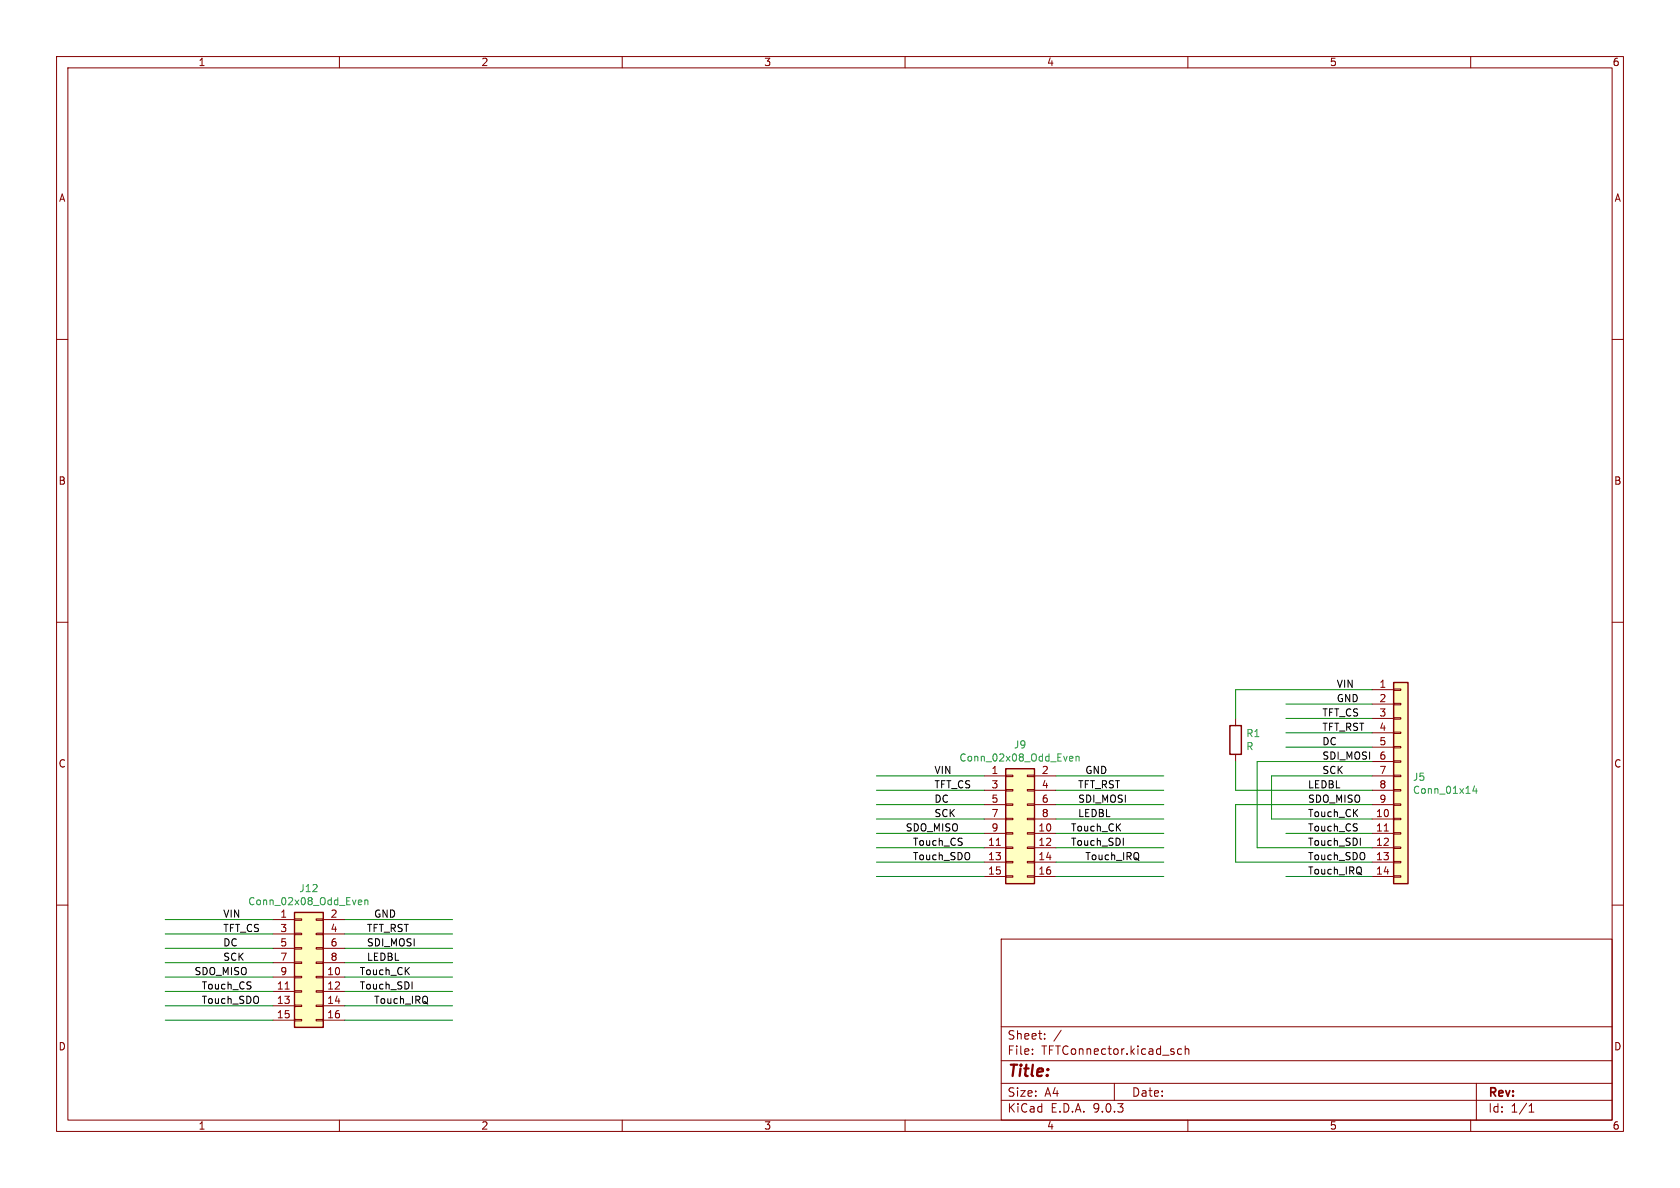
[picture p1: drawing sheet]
(kicad_sch (version 20211123) (generator eeschema)

 (paper "A4")

 (lib_symbols
  (symbol "Connector_Generic:Conn_01x14" (pin_names (offset 1.016) hide) (in_bom yes) (on_board yes)
   (property "Reference" "J" (id 0) (at 0 17.78 0) (effects (font (size 1.27 1.27))))
   (property "Value" "Conn_01x14" (id 1) (at 0 -20.32 0) (effects (font (size 1.27 1.27))))
   (property "Footprint" "" (id 2) (at 0 0 0) (effects (font (size 1.27 1.27)) hide))
   (property "Datasheet" "~" (id 3) (at 0 0 0) (effects (font (size 1.27 1.27)) hide))
   (symbol "Conn_01x14_1_1"
    (rectangle (start -1.27 -17.653) (end 0 -17.907) (stroke (width 0.1524) (type default) (color 0 0 0 0)) (fill (type none)))
    (rectangle (start -1.27 -15.113) (end 0 -15.367) (stroke (width 0.1524) (type default) (color 0 0 0 0)) (fill (type none)))
    (rectangle (start -1.27 -12.573) (end 0 -12.827) (stroke (width 0.1524) (type default) (color 0 0 0 0)) (fill (type none)))
    (rectangle (start -1.27 -10.033) (end 0 -10.287) (stroke (width 0.1524) (type default) (color 0 0 0 0)) (fill (type none)))
    (rectangle (start -1.27 -7.493) (end 0 -7.747) (stroke (width 0.1524) (type default) (color 0 0 0 0)) (fill (type none)))
    (rectangle (start -1.27 -4.953) (end 0 -5.207) (stroke (width 0.1524) (type default) (color 0 0 0 0)) (fill (type none)))
    (rectangle (start -1.27 -2.413) (end 0 -2.667) (stroke (width 0.1524) (type default) (color 0 0 0 0)) (fill (type none)))
    (rectangle (start -1.27 0.127) (end 0 -0.127) (stroke (width 0.1524) (type default) (color 0 0 0 0)) (fill (type none)))
    (rectangle (start -1.27 2.667) (end 0 2.413) (stroke (width 0.1524) (type default) (color 0 0 0 0)) (fill (type none)))
    (rectangle (start -1.27 5.207) (end 0 4.953) (stroke (width 0.1524) (type default) (color 0 0 0 0)) (fill (type none)))
    (rectangle (start -1.27 7.747) (end 0 7.493) (stroke (width 0.1524) (type default) (color 0 0 0 0)) (fill (type none)))
    (rectangle (start -1.27 10.287) (end 0 10.033) (stroke (width 0.1524) (type default) (color 0 0 0 0)) (fill (type none)))
    (rectangle (start -1.27 12.827) (end 0 12.573) (stroke (width 0.1524) (type default) (color 0 0 0 0)) (fill (type none)))
    (rectangle (start -1.27 15.367) (end 0 15.113) (stroke (width 0.1524) (type default) (color 0 0 0 0)) (fill (type none)))
    (rectangle (start -1.27 16.51) (end 1.27 -19.05) (stroke (width 0.254) (type default) (color 0 0 0 0)) (fill (type background)))
    (pin passive line (at -5.08 15.24 0) (length 3.81) (name "Pin_1" (effects (font (size 1.27 1.27)))) (number "1" (effects (font (size 1.27 1.27)))))
    (pin passive line (at -5.08 -7.62 0) (length 3.81) (name "Pin_10" (effects (font (size 1.27 1.27)))) (number "10" (effects (font (size 1.27 1.27)))))
    (pin passive line (at -5.08 -10.16 0) (length 3.81) (name "Pin_11" (effects (font (size 1.27 1.27)))) (number "11" (effects (font (size 1.27 1.27)))))
    (pin passive line (at -5.08 -12.7 0) (length 3.81) (name "Pin_12" (effects (font (size 1.27 1.27)))) (number "12" (effects (font (size 1.27 1.27)))))
    (pin passive line (at -5.08 -15.24 0) (length 3.81) (name "Pin_13" (effects (font (size 1.27 1.27)))) (number "13" (effects (font (size 1.27 1.27)))))
    (pin passive line (at -5.08 -17.78 0) (length 3.81) (name "Pin_14" (effects (font (size 1.27 1.27)))) (number "14" (effects (font (size 1.27 1.27)))))
    (pin passive line (at -5.08 12.7 0) (length 3.81) (name "Pin_2" (effects (font (size 1.27 1.27)))) (number "2" (effects (font (size 1.27 1.27)))))
    (pin passive line (at -5.08 10.16 0) (length 3.81) (name "Pin_3" (effects (font (size 1.27 1.27)))) (number "3" (effects (font (size 1.27 1.27)))))
    (pin passive line (at -5.08 7.62 0) (length 3.81) (name "Pin_4" (effects (font (size 1.27 1.27)))) (number "4" (effects (font (size 1.27 1.27)))))
    (pin passive line (at -5.08 5.08 0) (length 3.81) (name "Pin_5" (effects (font (size 1.27 1.27)))) (number "5" (effects (font (size 1.27 1.27)))))
    (pin passive line (at -5.08 2.54 0) (length 3.81) (name "Pin_6" (effects (font (size 1.27 1.27)))) (number "6" (effects (font (size 1.27 1.27)))))
    (pin passive line (at -5.08 0 0) (length 3.81) (name "Pin_7" (effects (font (size 1.27 1.27)))) (number "7" (effects (font (size 1.27 1.27)))))
    (pin passive line (at -5.08 -2.54 0) (length 3.81) (name "Pin_8" (effects (font (size 1.27 1.27)))) (number "8" (effects (font (size 1.27 1.27)))))
    (pin passive line (at -5.08 -5.08 0) (length 3.81) (name "Pin_9" (effects (font (size 1.27 1.27)))) (number "9" (effects (font (size 1.27 1.27)))))))
  (symbol "Connector_Generic:Conn_02x08_Odd_Even" (pin_names (offset 1.016) hide) (in_bom yes) (on_board yes)
   (property "Reference" "J" (id 0) (at 1.27 10.16 0) (effects (font (size 1.27 1.27))))
   (property "Value" "Conn_02x08_Odd_Even" (id 1) (at 1.27 -12.7 0) (effects (font (size 1.27 1.27))))
   (property "Footprint" "" (id 2) (at 0 0 0) (effects (font (size 1.27 1.27)) hide))
   (property "Datasheet" "~" (id 3) (at 0 0 0) (effects (font (size 1.27 1.27)) hide))
   (symbol "Conn_02x08_Odd_Even_1_1"
    (rectangle (start -1.27 -10.033) (end 0 -10.287) (stroke (width 0.1524) (type default) (color 0 0 0 0)) (fill (type none)))
    (rectangle (start -1.27 -7.493) (end 0 -7.747) (stroke (width 0.1524) (type default) (color 0 0 0 0)) (fill (type none)))
    (rectangle (start -1.27 -4.953) (end 0 -5.207) (stroke (width 0.1524) (type default) (color 0 0 0 0)) (fill (type none)))
    (rectangle (start -1.27 -2.413) (end 0 -2.667) (stroke (width 0.1524) (type default) (color 0 0 0 0)) (fill (type none)))
    (rectangle (start -1.27 0.127) (end 0 -0.127) (stroke (width 0.1524) (type default) (color 0 0 0 0)) (fill (type none)))
    (rectangle (start -1.27 2.667) (end 0 2.413) (stroke (width 0.1524) (type default) (color 0 0 0 0)) (fill (type none)))
    (rectangle (start -1.27 5.207) (end 0 4.953) (stroke (width 0.1524) (type default) (color 0 0 0 0)) (fill (type none)))
    (rectangle (start -1.27 7.747) (end 0 7.493) (stroke (width 0.1524) (type default) (color 0 0 0 0)) (fill (type none)))
    (rectangle (start -1.27 8.89) (end 3.81 -11.43) (stroke (width 0.254) (type default) (color 0 0 0 0)) (fill (type background)))
    (rectangle (start 3.81 -10.033) (end 2.54 -10.287) (stroke (width 0.1524) (type default) (color 0 0 0 0)) (fill (type none)))
    (rectangle (start 3.81 -7.493) (end 2.54 -7.747) (stroke (width 0.1524) (type default) (color 0 0 0 0)) (fill (type none)))
    (rectangle (start 3.81 -4.953) (end 2.54 -5.207) (stroke (width 0.1524) (type default) (color 0 0 0 0)) (fill (type none)))
    (rectangle (start 3.81 -2.413) (end 2.54 -2.667) (stroke (width 0.1524) (type default) (color 0 0 0 0)) (fill (type none)))
    (rectangle (start 3.81 0.127) (end 2.54 -0.127) (stroke (width 0.1524) (type default) (color 0 0 0 0)) (fill (type none)))
    (rectangle (start 3.81 2.667) (end 2.54 2.413) (stroke (width 0.1524) (type default) (color 0 0 0 0)) (fill (type none)))
    (rectangle (start 3.81 5.207) (end 2.54 4.953) (stroke (width 0.1524) (type default) (color 0 0 0 0)) (fill (type none)))
    (rectangle (start 3.81 7.747) (end 2.54 7.493) (stroke (width 0.1524) (type default) (color 0 0 0 0)) (fill (type none)))
    (pin passive line (at -5.08 7.62 0) (length 3.81) (name "Pin_1" (effects (font (size 1.27 1.27)))) (number "1" (effects (font (size 1.27 1.27)))))
    (pin passive line (at 7.62 -2.54 180) (length 3.81) (name "Pin_10" (effects (font (size 1.27 1.27)))) (number "10" (effects (font (size 1.27 1.27)))))
    (pin passive line (at -5.08 -5.08 0) (length 3.81) (name "Pin_11" (effects (font (size 1.27 1.27)))) (number "11" (effects (font (size 1.27 1.27)))))
    (pin passive line (at 7.62 -5.08 180) (length 3.81) (name "Pin_12" (effects (font (size 1.27 1.27)))) (number "12" (effects (font (size 1.27 1.27)))))
    (pin passive line (at -5.08 -7.62 0) (length 3.81) (name "Pin_13" (effects (font (size 1.27 1.27)))) (number "13" (effects (font (size 1.27 1.27)))))
    (pin passive line (at 7.62 -7.62 180) (length 3.81) (name "Pin_14" (effects (font (size 1.27 1.27)))) (number "14" (effects (font (size 1.27 1.27)))))
    (pin passive line (at -5.08 -10.16 0) (length 3.81) (name "Pin_15" (effects (font (size 1.27 1.27)))) (number "15" (effects (font (size 1.27 1.27)))))
    (pin passive line (at 7.62 -10.16 180) (length 3.81) (name "Pin_16" (effects (font (size 1.27 1.27)))) (number "16" (effects (font (size 1.27 1.27)))))
    (pin passive line (at 7.62 7.62 180) (length 3.81) (name "Pin_2" (effects (font (size 1.27 1.27)))) (number "2" (effects (font (size 1.27 1.27)))))
    (pin passive line (at -5.08 5.08 0) (length 3.81) (name "Pin_3" (effects (font (size 1.27 1.27)))) (number "3" (effects (font (size 1.27 1.27)))))
    (pin passive line (at 7.62 5.08 180) (length 3.81) (name "Pin_4" (effects (font (size 1.27 1.27)))) (number "4" (effects (font (size 1.27 1.27)))))
    (pin passive line (at -5.08 2.54 0) (length 3.81) (name "Pin_5" (effects (font (size 1.27 1.27)))) (number "5" (effects (font (size 1.27 1.27)))))
    (pin passive line (at 7.62 2.54 180) (length 3.81) (name "Pin_6" (effects (font (size 1.27 1.27)))) (number "6" (effects (font (size 1.27 1.27)))))
    (pin passive line (at -5.08 0 0) (length 3.81) (name "Pin_7" (effects (font (size 1.27 1.27)))) (number "7" (effects (font (size 1.27 1.27)))))
    (pin passive line (at 7.62 0 180) (length 3.81) (name "Pin_8" (effects (font (size 1.27 1.27)))) (number "8" (effects (font (size 1.27 1.27)))))
    (pin passive line (at -5.08 -2.54 0) (length 3.81) (name "Pin_9" (effects (font (size 1.27 1.27)))) (number "9" (effects (font (size 1.27 1.27)))))))
  (symbol "Device:R" (pin_numbers hide) (pin_names (offset 0)) (in_bom yes) (on_board yes)
   (property "Reference" "R" (id 0) (at 2.032 0 90) (effects (font (size 1.27 1.27))))
   (property "Value" "R" (id 1) (at 0 0 90) (effects (font (size 1.27 1.27))))
   (property "Footprint" "" (id 2) (at -1.778 0 90) (effects (font (size 1.27 1.27)) hide))
   (property "Datasheet" "~" (id 3) (at 0 0 0) (effects (font (size 1.27 1.27)) hide))
   (symbol "R_0_1"
    (rectangle (start -1.016 -2.54) (end 1.016 2.54) (stroke (width 0.254) (type default) (color 0 0 0 0)) (fill (type none))))
   (symbol "R_1_1"
    (pin passive line (at 0 3.81 270) (length 1.27) (name "~" (effects (font (size 1.27 1.27)))) (number "1" (effects (font (size 1.27 1.27)))))
    (pin passive line (at 0 -3.81 90) (length 1.27) (name "~" (effects (font (size 1.27 1.27)))) (number "2" (effects (font (size 1.27 1.27))))))))


 (wire (pts (xy 242.57 154.94) (xy 227.33 154.94)) (stroke (width 0) (type default) (color 0 0 0 0)))
 (wire (pts (xy 173.99 154.94) (xy 154.94 154.94)) (stroke (width 0) (type default) (color 0 0 0 0)))
 (wire (pts (xy 48.26 177.8) (xy 29.21 177.8)) (stroke (width 0) (type default) (color 0 0 0 0)))
 (wire (pts (xy 173.99 149.86) (xy 154.94 149.86)) (stroke (width 0) (type default) (color 0 0 0 0)))
 (wire (pts (xy 218.44 134.62) (xy 218.44 139.7)) (stroke (width 0) (type default) (color 0 0 0 0)))
 (wire (pts (xy 205.74 147.32) (xy 186.69 147.32)) (stroke (width 0) (type default) (color 0 0 0 0)))
 (wire (pts (xy 218.44 142.24) (xy 242.57 142.24)) (stroke (width 0) (type default) (color 0 0 0 0)))
 (wire (pts (xy 242.57 147.32) (xy 227.33 147.32)) (stroke (width 0) (type default) (color 0 0 0 0)))
 (wire (pts (xy 48.26 165.1) (xy 29.21 165.1)) (stroke (width 0) (type default) (color 0 0 0 0)))
 (wire (pts (xy 80.01 177.8) (xy 60.96 177.8)) (stroke (width 0) (type default) (color 0 0 0 0)))
 (wire (pts (xy 173.99 147.32) (xy 154.94 147.32)) (stroke (width 0) (type default) (color 0 0 0 0)))
 (wire (pts (xy 205.74 139.7) (xy 186.69 139.7)) (stroke (width 0) (type default) (color 0 0 0 0)))
 (wire (pts (xy 224.79 137.16) (xy 242.57 137.16)) (stroke (width 0) (type default) (color 0 0 0 0)))
 (wire (pts (xy 80.01 167.64) (xy 60.96 167.64)) (stroke (width 0) (type default) (color 0 0 0 0)))
 (wire (pts (xy 224.79 144.78) (xy 242.57 144.78)) (stroke (width 0) (type default) (color 0 0 0 0)))
 (wire (pts (xy 242.57 124.46) (xy 227.33 124.46)) (stroke (width 0) (type default) (color 0 0 0 0)))
 (wire (pts (xy 80.01 162.56) (xy 60.96 162.56)) (stroke (width 0) (type default) (color 0 0 0 0)))
 (wire (pts (xy 205.74 137.16) (xy 186.69 137.16)) (stroke (width 0) (type default) (color 0 0 0 0)))
 (wire (pts (xy 218.44 121.92) (xy 218.44 127)) (stroke (width 0) (type default) (color 0 0 0 0)))
 (wire (pts (xy 218.44 121.92) (xy 242.57 121.92)) (stroke (width 0) (type default) (color 0 0 0 0)))
 (wire (pts (xy 173.99 142.24) (xy 154.94 142.24)) (stroke (width 0) (type default) (color 0 0 0 0)))
 (wire (pts (xy 80.01 165.1) (xy 60.96 165.1)) (stroke (width 0) (type default) (color 0 0 0 0)))
 (wire (pts (xy 205.74 144.78) (xy 186.69 144.78)) (stroke (width 0) (type default) (color 0 0 0 0)))
 (wire (pts (xy 205.74 154.94) (xy 186.69 154.94)) (stroke (width 0) (type default) (color 0 0 0 0)))
 (wire (pts (xy 80.01 175.26) (xy 60.96 175.26)) (stroke (width 0) (type default) (color 0 0 0 0)))
 (wire (pts (xy 48.26 180.34) (xy 29.21 180.34)) (stroke (width 0) (type default) (color 0 0 0 0)))
 (wire (pts (xy 242.57 127) (xy 227.33 127)) (stroke (width 0) (type default) (color 0 0 0 0)))
 (wire (pts (xy 48.26 167.64) (xy 29.21 167.64)) (stroke (width 0) (type default) (color 0 0 0 0)))
 (wire (pts (xy 205.74 142.24) (xy 186.69 142.24)) (stroke (width 0) (type default) (color 0 0 0 0)))
 (wire (pts (xy 173.99 152.4) (xy 154.94 152.4)) (stroke (width 0) (type default) (color 0 0 0 0)))
 (wire (pts (xy 224.79 137.16) (xy 224.79 144.78)) (stroke (width 0) (type default) (color 0 0 0 0)))
 (wire (pts (xy 227.33 129.54) (xy 242.57 129.54)) (stroke (width 0) (type default) (color 0 0 0 0)))
 (wire (pts (xy 218.44 139.7) (xy 242.57 139.7)) (stroke (width 0) (type default) (color 0 0 0 0)))
 (wire (pts (xy 222.25 149.86) (xy 242.57 149.86)) (stroke (width 0) (type default) (color 0 0 0 0)))
 (wire (pts (xy 222.25 134.62) (xy 242.57 134.62)) (stroke (width 0) (type default) (color 0 0 0 0)))
 (wire (pts (xy 80.01 180.34) (xy 60.96 180.34)) (stroke (width 0) (type default) (color 0 0 0 0)))
 (wire (pts (xy 173.99 139.7) (xy 154.94 139.7)) (stroke (width 0) (type default) (color 0 0 0 0)))
 (wire (pts (xy 218.44 152.4) (xy 218.44 142.24)) (stroke (width 0) (type default) (color 0 0 0 0)))
 (wire (pts (xy 48.26 170.18) (xy 29.21 170.18)) (stroke (width 0) (type default) (color 0 0 0 0)))
 (wire (pts (xy 173.99 144.78) (xy 154.94 144.78)) (stroke (width 0) (type default) (color 0 0 0 0)))
 (wire (pts (xy 80.01 170.18) (xy 60.96 170.18)) (stroke (width 0) (type default) (color 0 0 0 0)))
 (wire (pts (xy 222.25 134.62) (xy 222.25 149.86)) (stroke (width 0) (type default) (color 0 0 0 0)))
 (wire (pts (xy 80.01 172.72) (xy 60.96 172.72)) (stroke (width 0) (type default) (color 0 0 0 0)))
 (wire (pts (xy 205.74 149.86) (xy 186.69 149.86)) (stroke (width 0) (type default) (color 0 0 0 0)))
 (wire (pts (xy 205.74 152.4) (xy 186.69 152.4)) (stroke (width 0) (type default) (color 0 0 0 0)))
 (wire (pts (xy 218.44 152.4) (xy 242.57 152.4)) (stroke (width 0) (type default) (color 0 0 0 0)))
 (wire (pts (xy 173.99 137.16) (xy 154.94 137.16)) (stroke (width 0) (type default) (color 0 0 0 0)))
 (wire (pts (xy 48.26 175.26) (xy 29.21 175.26)) (stroke (width 0) (type default) (color 0 0 0 0)))
 (wire (pts (xy 48.26 172.72) (xy 29.21 172.72)) (stroke (width 0) (type default) (color 0 0 0 0)))
 (wire (pts (xy 227.33 132.08) (xy 242.57 132.08)) (stroke (width 0) (type default) (color 0 0 0 0)))
 (wire (pts (xy 48.26 162.56) (xy 29.21 162.56)) (stroke (width 0) (type default) (color 0 0 0 0)))

 (label "Touch_CS" (at 161.29 149.86 0) (effects (font (size 1.27 1.27)) (justify left bottom)))
 (label "SDO_MISO" (at 231.14 142.24 0) (effects (font (size 1.27 1.27)) (justify left bottom)))
 (label "SDI_MOSI" (at 64.77 167.64 0) (effects (font (size 1.27 1.27)) (justify left bottom)))
 (label "GND" (at 236.22 124.46 0) (effects (font (size 1.27 1.27)) (justify left bottom)))
 (label "Touch_SDO" (at 161.29 152.4 0) (effects (font (size 1.27 1.27)) (justify left bottom)))
 (label "TFT_CS" (at 233.68 127 0) (effects (font (size 1.27 1.27)) (justify left bottom)))
 (label "Touch_CK" (at 231.14 144.78 0) (effects (font (size 1.27 1.27)) (justify left bottom)))
 (label "TFT_RST" (at 64.77 165.1 0) (effects (font (size 1.27 1.27)) (justify left bottom)))
 (label "TFT_CS" (at 39.37 165.1 0) (effects (font (size 1.27 1.27)) (justify left bottom)))
 (label "TFT_CS" (at 165.1 139.7 0) (effects (font (size 1.27 1.27)) (justify left bottom)))
 (label "SDO_MISO" (at 160.02 147.32 0) (effects (font (size 1.27 1.27)) (justify left bottom)))
 (label "SCK" (at 39.37 170.18 0) (effects (font (size 1.27 1.27)) (justify left bottom)))
 (label "DC" (at 233.68 132.08 0) (effects (font (size 1.27 1.27)) (justify left bottom)))
 (label "LEDBL" (at 190.5 144.78 0) (effects (font (size 1.27 1.27)) (justify left bottom)))
 (label "Touch_SDO" (at 35.56 177.8 0) (effects (font (size 1.27 1.27)) (justify left bottom)))
 (label "TFT_RST" (at 233.68 129.54 0) (effects (font (size 1.27 1.27)) (justify left bottom)))
 (label "TFT_RST" (at 190.5 139.7 0) (effects (font (size 1.27 1.27)) (justify left bottom)))
 (label "SDI_MOSI" (at 233.68 134.62 0) (effects (font (size 1.27 1.27)) (justify left bottom)))
 (label "Touch_SDI" (at 231.14 149.86 0) (effects (font (size 1.27 1.27)) (justify left bottom)))
 (label "Touch_IRQ" (at 66.04 177.8 0) (effects (font (size 1.27 1.27)) (justify left bottom)))
 (label "Touch_CS" (at 231.14 147.32 0) (effects (font (size 1.27 1.27)) (justify left bottom)))
 (label "SCK" (at 165.1 144.78 0) (effects (font (size 1.27 1.27)) (justify left bottom)))
 (label "SDO_MISO" (at 34.29 172.72 0) (effects (font (size 1.27 1.27)) (justify left bottom)))
 (label "VIN" (at 236.22 121.92 0) (effects (font (size 1.27 1.27)) (justify left bottom)))
 (label "Touch_CK" (at 63.5 172.72 0) (effects (font (size 1.27 1.27)) (justify left bottom)))
 (label "DC" (at 165.1 142.24 0) (effects (font (size 1.27 1.27)) (justify left bottom)))
 (label "Touch_CS" (at 35.56 175.26 0) (effects (font (size 1.27 1.27)) (justify left bottom)))
 (label "DC" (at 39.37 167.64 0) (effects (font (size 1.27 1.27)) (justify left bottom)))
 (label "Touch_IRQ" (at 231.14 154.94 0) (effects (font (size 1.27 1.27)) (justify left bottom)))
 (label "VIN" (at 165.1 137.16 0) (effects (font (size 1.27 1.27)) (justify left bottom)))
 (label "GND" (at 191.77 137.16 0) (effects (font (size 1.27 1.27)) (justify left bottom)))
 (label "VIN" (at 39.37 162.56 0) (effects (font (size 1.27 1.27)) (justify left bottom)))
 (label "SCK" (at 233.68 137.16 0) (effects (font (size 1.27 1.27)) (justify left bottom)))
 (label "LEDBL" (at 64.77 170.18 0) (effects (font (size 1.27 1.27)) (justify left bottom)))
 (label "SDI_MOSI" (at 190.5 142.24 0) (effects (font (size 1.27 1.27)) (justify left bottom)))
 (label "Touch_SDI" (at 63.5 175.26 0) (effects (font (size 1.27 1.27)) (justify left bottom)))
 (label "GND" (at 66.04 162.56 0) (effects (font (size 1.27 1.27)) (justify left bottom)))
 (label "Touch_IRQ" (at 191.77 152.4 0) (effects (font (size 1.27 1.27)) (justify left bottom)))
 (label "Touch_CK" (at 189.23 147.32 0) (effects (font (size 1.27 1.27)) (justify left bottom)))
 (label "Touch_SDO" (at 231.14 152.4 0) (effects (font (size 1.27 1.27)) (justify left bottom)))
 (label "LEDBL" (at 231.14 139.7 0) (effects (font (size 1.27 1.27)) (justify left bottom)))
 (label "Touch_SDI" (at 189.23 149.86 0) (effects (font (size 1.27 1.27)) (justify left bottom)))

 (symbol (lib_id "Connector_Generic:Conn_01x14") (at 247.65 137.16 0) (unit 1) (in_bom yes) (on_board yes)
  (property "Reference" "" (id 0) (at 249.682 137.3632 0) (effects (font (size 1.27 1.27)) (justify left)))
  (property "Value" "Conn_01x14" (id 1) (at 249.682 139.6746 0) (effects (font (size 1.27 1.27)) (justify left)))
  (property "Footprint" "CLRLibrary:PJRCTFT" (id 2) (at 247.65 137.16 0) (effects (font (size 1.27 1.27)) hide))
  (property "Datasheet" "~" (id 3) (at 247.65 137.16 0) (effects (font (size 1.27 1.27)) hide)) (pin "1") (pin "10") (pin "11") (pin "12") (pin "13") (pin "14") (pin "2") (pin "3") (pin "4") (pin "5") (pin "6") (pin "7") (pin "8") (pin "9"))

 (symbol (lib_id "Device:R") (at 218.44 130.81 180) (unit 1) (in_bom yes) (on_board yes)
  (property "Reference" "" (id 0) (at 220.218 129.6416 0) (effects (font (size 1.27 1.27)) (justify right)))
  (property "Value" "R" (id 1) (at 220.218 131.953 0) (effects (font (size 1.27 1.27)) (justify right)))
  (property "Footprint" "Resistor_SMD:R_0805_2012Metric_Pad1.20x1.40mm_HandSolder" (id 2) (at 220.218 130.81 90) (effects (font (size 1.27 1.27)) hide))
  (property "Datasheet" "~" (id 3) (at 218.44 130.81 0) (effects (font (size 1.27 1.27)) hide)) (pin "1") (pin "2"))

 (symbol (lib_id "Connector_Generic:Conn_02x08_Odd_Even") (at 179.07 144.78 0) (unit 1) (in_bom yes) (on_board yes)
  (property "Reference" "" (id 0) (at 180.34 131.6482 0))
  (property "Value" "Conn_02x08_Odd_Even" (id 1) (at 180.34 133.9596 0))
  (property "Footprint" "Connector_PinHeader_2.54mm:PinHeader_2x08_P2.54mm_Vertical" (id 2) (at 179.07 144.78 0) (effects (font (size 1.27 1.27)) hide))
  (property "Datasheet" "~" (id 3) (at 179.07 144.78 0) (effects (font (size 1.27 1.27)) hide)) (pin "1") (pin "10") (pin "11") (pin "12") (pin "13") (pin "14") (pin "15") (pin "16") (pin "2") (pin "3") (pin "4") (pin "5") (pin "6") (pin "7") (pin "8") (pin "9"))

 (symbol (lib_id "Connector_Generic:Conn_02x08_Odd_Even") (at 53.34 170.18 0) (unit 1) (in_bom yes) (on_board yes)
  (property "Reference" "" (id 0) (at 54.61 157.0482 0))
  (property "Value" "Conn_02x08_Odd_Even" (id 1) (at 54.61 159.3596 0))
  (property "Footprint" "Connector_PinHeader_2.54mm:PinHeader_2x08_P2.54mm_Vertical" (id 2) (at 53.34 170.18 0) (effects (font (size 1.27 1.27)) hide))
  (property "Datasheet" "~" (id 3) (at 53.34 170.18 0) (effects (font (size 1.27 1.27)) hide)) (pin "1") (pin "10") (pin "11") (pin "12") (pin "13") (pin "14") (pin "15") (pin "16") (pin "2") (pin "3") (pin "4") (pin "5") (pin "6") (pin "7") (pin "8") (pin "9"))

 (sheet_instances (path "" (page "1")))

 (symbol_instances (path "" (reference "J5") (unit 1) (value "Conn_01x14") (footprint "CLRLibrary:PJRCTFT")) (path "" (reference "J9") (unit 1) (value "Conn_02x08_Odd_Even") (footprint "Connector_PinHeader_2.54mm:PinHeader_2x08_P2.54mm_Vertical")) (path "" (reference "J12") (unit 1) (value "Conn_02x08_Odd_Even") (footprint "Connector_PinHeader_2.54mm:PinHeader_2x08_P2.54mm_Vertical")) (path "" (reference "R1") (unit 1) (value "R") (footprint "Resistor_SMD:R_0805_2012Metric_Pad1.20x1.40mm_HandSolder"))))
